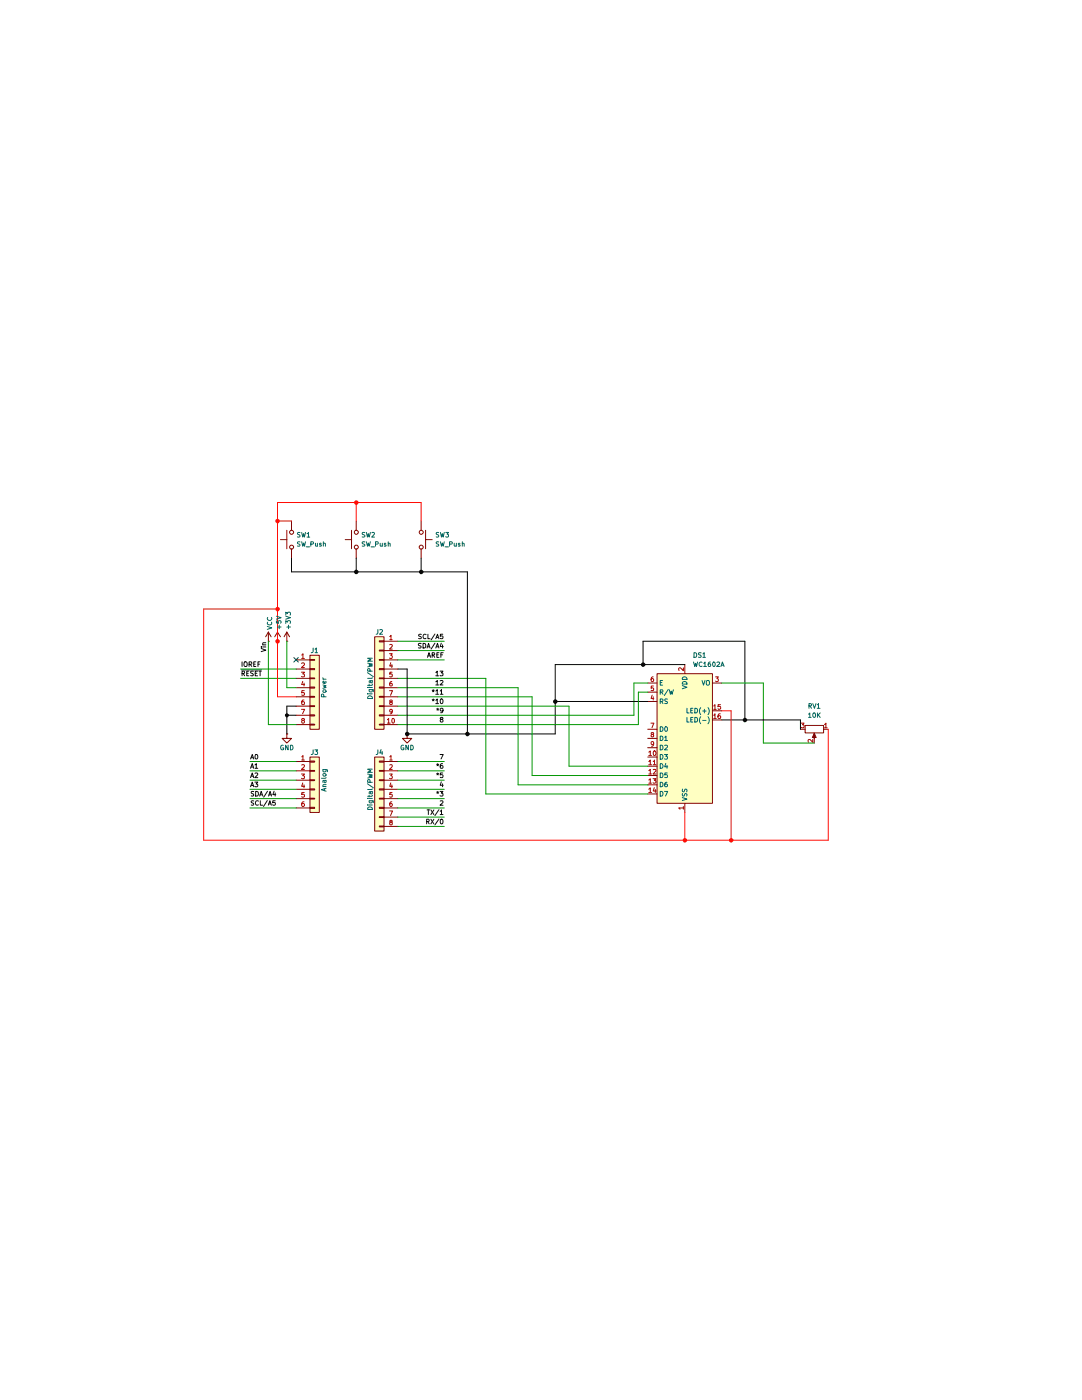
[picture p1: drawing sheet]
(kicad_sch
 (version 20260306)
 (generator "eeschema")
 (generator_version "10.0")
 (paper "A4")
 (title_block
  (title "ALU Project")
  (date "2026-08-10")
  (rev "v5.0")
  (company "Lillyana Seng"))
 (lib_symbols
  (symbol "Connector_Generic:Conn_01x06"
   (pin_names
    (offset 1.016) (hide yes)) (exclude_from_sim no) (in_bom yes) (on_board yes)
   (in_pos_files yes)
   (duplicate_pin_numbers_are_jumpers no)
   (property "Reference" "J" (at 0 7.62 0) (show_name no) (do_not_autoplace no) (effects (font (size 1.27 1.27))))
   (property "Value" "Conn_01x06" (at 0 -10.16 0) (show_name no) (do_not_autoplace no) (effects (font (size 1.27 1.27))))
   (property "Footprint" "" (at 0 0 0) (show_name no) (do_not_autoplace no) (hide yes) (effects (font (size 1.27 1.27))))
   (property "Datasheet" "" (at 0 0 0) (show_name no) (do_not_autoplace no) (hide yes) (effects (font (size 1.27 1.27))))
   (property "Description" "Generic connector, single row, 01x06, script generated (kicad-library-utils/schlib/autogen/connector/)" (at 0 0 0) (show_name no) (do_not_autoplace no) (hide yes) (effects (font (size 1.27 1.27))))
   (symbol "Conn_01x06_1_1"
    (rectangle (start -1.27 6.35) (end 1.27 -8.89) (stroke (width 0.254) (type default)) (fill (type background)))
    (rectangle (start -1.27 5.207) (end 0 4.953) (stroke (width 0.1524) (type default)) (fill (type none)))
    (rectangle (start -1.27 2.667) (end 0 2.413) (stroke (width 0.1524) (type default)) (fill (type none)))
    (rectangle (start -1.27 0.127) (end 0 -0.127) (stroke (width 0.1524) (type default)) (fill (type none)))
    (rectangle (start -1.27 -2.413) (end 0 -2.667) (stroke (width 0.1524) (type default)) (fill (type none)))
    (rectangle (start -1.27 -4.953) (end 0 -5.207) (stroke (width 0.1524) (type default)) (fill (type none)))
    (rectangle (start -1.27 -7.493) (end 0 -7.747) (stroke (width 0.1524) (type default)) (fill (type none)))
    (pin passive line (at -5.08 5.08 0) (length 3.81) (name "Pin_1" (effects (font (size 1.27 1.27)))) (number "1" (effects (font (size 1.27 1.27)))))
    (pin passive line (at -5.08 2.54 0) (length 3.81) (name "Pin_2" (effects (font (size 1.27 1.27)))) (number "2" (effects (font (size 1.27 1.27)))))
    (pin passive line (at -5.08 0 0) (length 3.81) (name "Pin_3" (effects (font (size 1.27 1.27)))) (number "3" (effects (font (size 1.27 1.27)))))
    (pin passive line (at -5.08 -2.54 0) (length 3.81) (name "Pin_4" (effects (font (size 1.27 1.27)))) (number "4" (effects (font (size 1.27 1.27)))))
    (pin passive line (at -5.08 -5.08 0) (length 3.81) (name "Pin_5" (effects (font (size 1.27 1.27)))) (number "5" (effects (font (size 1.27 1.27)))))
    (pin passive line (at -5.08 -7.62 0) (length 3.81) (name "Pin_6" (effects (font (size 1.27 1.27)))) (number "6" (effects (font (size 1.27 1.27))))))
   (embedded_fonts no))
  (symbol "Connector_Generic:Conn_01x08"
   (pin_names
    (offset 1.016) (hide yes)) (exclude_from_sim no) (in_bom yes) (on_board yes)
   (in_pos_files yes)
   (duplicate_pin_numbers_are_jumpers no)
   (property "Reference" "J" (at 0 10.16 0) (show_name no) (do_not_autoplace no) (effects (font (size 1.27 1.27))))
   (property "Value" "Conn_01x08" (at 0 -12.7 0) (show_name no) (do_not_autoplace no) (effects (font (size 1.27 1.27))))
   (property "Footprint" "" (at 0 0 0) (show_name no) (do_not_autoplace no) (hide yes) (effects (font (size 1.27 1.27))))
   (property "Datasheet" "" (at 0 0 0) (show_name no) (do_not_autoplace no) (hide yes) (effects (font (size 1.27 1.27))))
   (property "Description" "Generic connector, single row, 01x08, script generated (kicad-library-utils/schlib/autogen/connector/)" (at 0 0 0) (show_name no) (do_not_autoplace no) (hide yes) (effects (font (size 1.27 1.27))))
   (symbol "Conn_01x08_1_1"
    (rectangle (start -1.27 8.89) (end 1.27 -11.43) (stroke (width 0.254) (type default)) (fill (type background)))
    (rectangle (start -1.27 7.747) (end 0 7.493) (stroke (width 0.1524) (type default)) (fill (type none)))
    (rectangle (start -1.27 5.207) (end 0 4.953) (stroke (width 0.1524) (type default)) (fill (type none)))
    (rectangle (start -1.27 2.667) (end 0 2.413) (stroke (width 0.1524) (type default)) (fill (type none)))
    (rectangle (start -1.27 0.127) (end 0 -0.127) (stroke (width 0.1524) (type default)) (fill (type none)))
    (rectangle (start -1.27 -2.413) (end 0 -2.667) (stroke (width 0.1524) (type default)) (fill (type none)))
    (rectangle (start -1.27 -4.953) (end 0 -5.207) (stroke (width 0.1524) (type default)) (fill (type none)))
    (rectangle (start -1.27 -7.493) (end 0 -7.747) (stroke (width 0.1524) (type default)) (fill (type none)))
    (rectangle (start -1.27 -10.033) (end 0 -10.287) (stroke (width 0.1524) (type default)) (fill (type none)))
    (pin passive line (at -5.08 7.62 0) (length 3.81) (name "Pin_1" (effects (font (size 1.27 1.27)))) (number "1" (effects (font (size 1.27 1.27)))))
    (pin passive line (at -5.08 5.08 0) (length 3.81) (name "Pin_2" (effects (font (size 1.27 1.27)))) (number "2" (effects (font (size 1.27 1.27)))))
    (pin passive line (at -5.08 2.54 0) (length 3.81) (name "Pin_3" (effects (font (size 1.27 1.27)))) (number "3" (effects (font (size 1.27 1.27)))))
    (pin passive line (at -5.08 0 0) (length 3.81) (name "Pin_4" (effects (font (size 1.27 1.27)))) (number "4" (effects (font (size 1.27 1.27)))))
    (pin passive line (at -5.08 -2.54 0) (length 3.81) (name "Pin_5" (effects (font (size 1.27 1.27)))) (number "5" (effects (font (size 1.27 1.27)))))
    (pin passive line (at -5.08 -5.08 0) (length 3.81) (name "Pin_6" (effects (font (size 1.27 1.27)))) (number "6" (effects (font (size 1.27 1.27)))))
    (pin passive line (at -5.08 -7.62 0) (length 3.81) (name "Pin_7" (effects (font (size 1.27 1.27)))) (number "7" (effects (font (size 1.27 1.27)))))
    (pin passive line (at -5.08 -10.16 0) (length 3.81) (name "Pin_8" (effects (font (size 1.27 1.27)))) (number "8" (effects (font (size 1.27 1.27))))))
   (embedded_fonts no))
  (symbol "Connector_Generic:Conn_01x10"
   (pin_names
    (offset 1.016) (hide yes)) (exclude_from_sim no) (in_bom yes) (on_board yes)
   (in_pos_files yes)
   (duplicate_pin_numbers_are_jumpers no)
   (property "Reference" "J" (at 0 12.7 0) (show_name no) (do_not_autoplace no) (effects (font (size 1.27 1.27))))
   (property "Value" "Conn_01x10" (at 0 -15.24 0) (show_name no) (do_not_autoplace no) (effects (font (size 1.27 1.27))))
   (property "Footprint" "" (at 0 0 0) (show_name no) (do_not_autoplace no) (hide yes) (effects (font (size 1.27 1.27))))
   (property "Datasheet" "" (at 0 0 0) (show_name no) (do_not_autoplace no) (hide yes) (effects (font (size 1.27 1.27))))
   (property "Description" "Generic connector, single row, 01x10, script generated (kicad-library-utils/schlib/autogen/connector/)" (at 0 0 0) (show_name no) (do_not_autoplace no) (hide yes) (effects (font (size 1.27 1.27))))
   (symbol "Conn_01x10_1_1"
    (rectangle (start -1.27 11.43) (end 1.27 -13.97) (stroke (width 0.254) (type default)) (fill (type background)))
    (rectangle (start -1.27 10.287) (end 0 10.033) (stroke (width 0.1524) (type default)) (fill (type none)))
    (rectangle (start -1.27 7.747) (end 0 7.493) (stroke (width 0.1524) (type default)) (fill (type none)))
    (rectangle (start -1.27 5.207) (end 0 4.953) (stroke (width 0.1524) (type default)) (fill (type none)))
    (rectangle (start -1.27 2.667) (end 0 2.413) (stroke (width 0.1524) (type default)) (fill (type none)))
    (rectangle (start -1.27 0.127) (end 0 -0.127) (stroke (width 0.1524) (type default)) (fill (type none)))
    (rectangle (start -1.27 -2.413) (end 0 -2.667) (stroke (width 0.1524) (type default)) (fill (type none)))
    (rectangle (start -1.27 -4.953) (end 0 -5.207) (stroke (width 0.1524) (type default)) (fill (type none)))
    (rectangle (start -1.27 -7.493) (end 0 -7.747) (stroke (width 0.1524) (type default)) (fill (type none)))
    (rectangle (start -1.27 -10.033) (end 0 -10.287) (stroke (width 0.1524) (type default)) (fill (type none)))
    (rectangle (start -1.27 -12.573) (end 0 -12.827) (stroke (width 0.1524) (type default)) (fill (type none)))
    (pin passive line (at -5.08 10.16 0) (length 3.81) (name "Pin_1" (effects (font (size 1.27 1.27)))) (number "1" (effects (font (size 1.27 1.27)))))
    (pin passive line (at -5.08 7.62 0) (length 3.81) (name "Pin_2" (effects (font (size 1.27 1.27)))) (number "2" (effects (font (size 1.27 1.27)))))
    (pin passive line (at -5.08 5.08 0) (length 3.81) (name "Pin_3" (effects (font (size 1.27 1.27)))) (number "3" (effects (font (size 1.27 1.27)))))
    (pin passive line (at -5.08 2.54 0) (length 3.81) (name "Pin_4" (effects (font (size 1.27 1.27)))) (number "4" (effects (font (size 1.27 1.27)))))
    (pin passive line (at -5.08 0 0) (length 3.81) (name "Pin_5" (effects (font (size 1.27 1.27)))) (number "5" (effects (font (size 1.27 1.27)))))
    (pin passive line (at -5.08 -2.54 0) (length 3.81) (name "Pin_6" (effects (font (size 1.27 1.27)))) (number "6" (effects (font (size 1.27 1.27)))))
    (pin passive line (at -5.08 -5.08 0) (length 3.81) (name "Pin_7" (effects (font (size 1.27 1.27)))) (number "7" (effects (font (size 1.27 1.27)))))
    (pin passive line (at -5.08 -7.62 0) (length 3.81) (name "Pin_8" (effects (font (size 1.27 1.27)))) (number "8" (effects (font (size 1.27 1.27)))))
    (pin passive line (at -5.08 -10.16 0) (length 3.81) (name "Pin_9" (effects (font (size 1.27 1.27)))) (number "9" (effects (font (size 1.27 1.27)))))
    (pin passive line (at -5.08 -12.7 0) (length 3.81) (name "Pin_10" (effects (font (size 1.27 1.27)))) (number "10" (effects (font (size 1.27 1.27))))))
   (embedded_fonts no))
  (symbol "Device:R_Potentiometer"
   (pin_names
    (offset 1.016) (hide yes)) (exclude_from_sim no) (in_bom yes) (on_board yes)
   (in_pos_files yes)
   (duplicate_pin_numbers_are_jumpers no)
   (property "Reference" "RV" (at -4.445 0 90) (show_name no) (do_not_autoplace no) (effects (font (size 1.27 1.27))))
   (property "Value" "R_Potentiometer" (at -2.54 0 90) (show_name no) (do_not_autoplace no) (effects (font (size 1.27 1.27))))
   (property "Footprint" "" (at 0 0 0) (show_name no) (do_not_autoplace no) (hide yes) (effects (font (size 1.27 1.27))))
   (property "Datasheet" "" (at 0 0 0) (show_name no) (do_not_autoplace no) (hide yes) (effects (font (size 1.27 1.27))))
   (property "Description" "Potentiometer" (at 0 0 0) (show_name no) (do_not_autoplace no) (hide yes) (effects (font (size 1.27 1.27))))
   (property "Sim.Device" "R" (at 0 0 0) (show_name no) (do_not_autoplace no) (hide yes) (effects (font (size 1.27 1.27))))
   (property "Sim.Type" "POT" (at 0 0 0) (show_name no) (do_not_autoplace no) (hide yes) (effects (font (size 1.27 1.27))))
   (property "Sim.Pins" "1=r0 2=wiper 3=r1" (at 0 0 0) (show_name no) (do_not_autoplace no) (hide yes) (effects (font (size 1.27 1.27))))
   (symbol "R_Potentiometer_0_1"
    (rectangle (start 1.016 2.54) (end -1.016 -2.54) (stroke (width 0.254) (type default)) (fill (type none)))
    (polyline (pts (xy 1.143 0) (xy 2.286 0.508) (xy 2.286 -0.508) (xy 1.143 0)) (stroke (width 0) (type default)) (fill (type outline)))
    (polyline (pts (xy 2.54 0) (xy 1.524 0)) (stroke (width 0) (type default)) (fill (type none))))
   (symbol "R_Potentiometer_1_1"
    (pin passive line (at 0 3.81 270) (length 1.27) (name "1" (effects (font (size 1.27 1.27)))) (number "1" (effects (font (size 1.27 1.27)))))
    (pin passive line (at 3.81 0 180) (length 1.27) (name "2" (effects (font (size 1.27 1.27)))) (number "2" (effects (font (size 1.27 1.27)))))
    (pin passive line (at 0 -3.81 90) (length 1.27) (name "3" (effects (font (size 1.27 1.27)))) (number "3" (effects (font (size 1.27 1.27))))))
   (embedded_fonts no))
  (symbol "Display_Character:WC1602A" (exclude_from_sim no) (in_bom yes) (on_board yes)
   (in_pos_files yes)
   (duplicate_pin_numbers_are_jumpers no)
   (property "Reference" "DS" (at -5.842 19.05 0) (show_name no) (do_not_autoplace no) (effects (font (size 1.27 1.27))))
   (property "Value" "WC1602A" (at 5.334 19.05 0) (show_name no) (do_not_autoplace no) (effects (font (size 1.27 1.27))))
   (property "Footprint" "Display:WC1602A" (at 0 -22.86 0) (show_name no) (do_not_autoplace no) (hide yes) (effects (font (size 1.27 1.27)
    (italic yes))))
   (property "Datasheet" "http://www.wincomlcd.com/pdf/WC1602A-SFYLYHTC06.pdf" (at 17.78 0 0) (show_name no) (do_not_autoplace no) (hide yes) (effects (font (size 1.27 1.27))))
   (property "Description" "LCD 16x2 Alphanumeric , 8 bit parallel bus, 5V VDD" (at 0 0 0) (show_name no) (do_not_autoplace no) (hide yes) (effects (font (size 1.27 1.27))))
   (symbol "WC1602A_1_1"
    (rectangle (start -7.62 17.78) (end 7.62 -17.78) (stroke (width 0.254) (type default)) (fill (type background)))
    (pin power_in line (at 0 -20.32 90) (length 2.54) (name "VSS" (effects (font (size 1.27 1.27)))) (number "1" (effects (font (size 1.27 1.27)))))
    (pin power_in line (at 0 20.32 270) (length 2.54) (name "VDD" (effects (font (size 1.27 1.27)))) (number "2" (effects (font (size 1.27 1.27)))))
    (pin input line (at 10.16 15.24 180) (length 2.54) (name "VO" (effects (font (size 1.27 1.27)))) (number "3" (effects (font (size 1.27 1.27)))))
    (pin input line (at -10.16 10.16 0) (length 2.54) (name "RS" (effects (font (size 1.27 1.27)))) (number "4" (effects (font (size 1.27 1.27)))))
    (pin input line (at -10.16 12.7 0) (length 2.54) (name "R/W" (effects (font (size 1.27 1.27)))) (number "5" (effects (font (size 1.27 1.27)))))
    (pin input line (at -10.16 15.24 0) (length 2.54) (name "E" (effects (font (size 1.27 1.27)))) (number "6" (effects (font (size 1.27 1.27)))))
    (pin input line (at -10.16 2.54 0) (length 2.54) (name "D0" (effects (font (size 1.27 1.27)))) (number "7" (effects (font (size 1.27 1.27)))))
    (pin input line (at -10.16 0 0) (length 2.54) (name "D1" (effects (font (size 1.27 1.27)))) (number "8" (effects (font (size 1.27 1.27)))))
    (pin input line (at -10.16 -2.54 0) (length 2.54) (name "D2" (effects (font (size 1.27 1.27)))) (number "9" (effects (font (size 1.27 1.27)))))
    (pin input line (at -10.16 -5.08 0) (length 2.54) (name "D3" (effects (font (size 1.27 1.27)))) (number "10" (effects (font (size 1.27 1.27)))))
    (pin input line (at -10.16 -7.62 0) (length 2.54) (name "D4" (effects (font (size 1.27 1.27)))) (number "11" (effects (font (size 1.27 1.27)))))
    (pin input line (at -10.16 -10.16 0) (length 2.54) (name "D5" (effects (font (size 1.27 1.27)))) (number "12" (effects (font (size 1.27 1.27)))))
    (pin input line (at -10.16 -12.7 0) (length 2.54) (name "D6" (effects (font (size 1.27 1.27)))) (number "13" (effects (font (size 1.27 1.27)))))
    (pin input line (at -10.16 -15.24 0) (length 2.54) (name "D7" (effects (font (size 1.27 1.27)))) (number "14" (effects (font (size 1.27 1.27)))))
    (pin power_in line (at 10.16 7.62 180) (length 2.54) (name "LED(+)" (effects (font (size 1.27 1.27)))) (number "15" (effects (font (size 1.27 1.27)))))
    (pin power_in line (at 10.16 5.08 180) (length 2.54) (name "LED(-)" (effects (font (size 1.27 1.27)))) (number "16" (effects (font (size 1.27 1.27))))))
   (embedded_fonts no))
  (symbol "Switch:SW_Push"
   (pin_numbers (hide yes))
   (pin_names
    (offset 1.016) (hide yes)) (exclude_from_sim no) (in_bom yes) (on_board yes)
   (in_pos_files yes)
   (duplicate_pin_numbers_are_jumpers no)
   (property "Reference" "SW" (at 1.27 2.54 0) (show_name no) (do_not_autoplace no) (effects (font (size 1.27 1.27)) (justify left)))
   (property "Value" "SW_Push" (at 0 -1.524 0) (show_name no) (do_not_autoplace no) (effects (font (size 1.27 1.27))))
   (property "Footprint" "" (at 0 5.08 0) (show_name no) (do_not_autoplace no) (hide yes) (effects (font (size 1.27 1.27))))
   (property "Datasheet" "" (at 0 5.08 0) (show_name no) (do_not_autoplace no) (hide yes) (effects (font (size 1.27 1.27))))
   (property "Description" "Push button switch, generic, two pins" (at 0 0 0) (show_name no) (do_not_autoplace no) (hide yes) (effects (font (size 1.27 1.27))))
   (symbol "SW_Push_0_1"
    (circle (center -2.032 0) (radius 0.508) (stroke (width 0) (type default)) (fill (type none)))
    (polyline (pts (xy 0 1.27) (xy 0 3.048)) (stroke (width 0) (type default)) (fill (type none)))
    (circle (center 2.032 0) (radius 0.508) (stroke (width 0) (type default)) (fill (type none)))
    (polyline (pts (xy 2.54 1.27) (xy -2.54 1.27)) (stroke (width 0) (type default)) (fill (type none)))
    (pin passive line (at -5.08 0 0) (length 2.54) (name "1" (effects (font (size 1.27 1.27)))) (number "1" (effects (font (size 1.27 1.27)))))
    (pin passive line (at 5.08 0 180) (length 2.54) (name "2" (effects (font (size 1.27 1.27)))) (number "2" (effects (font (size 1.27 1.27))))))
   (embedded_fonts no))
  (symbol "power:+3V3"
   (power global)
   (pin_numbers (hide yes))
   (pin_names
    (offset 0) (hide yes)) (exclude_from_sim no) (in_bom yes) (on_board yes)
   (in_pos_files yes)
   (duplicate_pin_numbers_are_jumpers no)
   (property "Reference" "#PWR" (at 0 -3.81 0) (show_name no) (do_not_autoplace no) (hide yes) (effects (font (size 1.27 1.27))))
   (property "Value" "+3V3" (at 0 3.556 0) (show_name no) (do_not_autoplace no) (effects (font (size 1.27 1.27))))
   (property "Footprint" "" (at 0 0 0) (show_name no) (do_not_autoplace no) (hide yes) (effects (font (size 1.27 1.27))))
   (property "Datasheet" "" (at 0 0 0) (show_name no) (do_not_autoplace no) (hide yes) (effects (font (size 1.27 1.27))))
   (property "Description" "Power symbol creates a global label with name \"+3V3\"" (at 0 0 0) (show_name no) (do_not_autoplace no) (hide yes) (effects (font (size 1.27 1.27))))
   (symbol "+3V3_0_1"
    (polyline (pts (xy -0.762 1.27) (xy 0 2.54)) (stroke (width 0) (type default)) (fill (type none)))
    (polyline (pts (xy 0 2.54) (xy 0.762 1.27)) (stroke (width 0) (type default)) (fill (type none)))
    (polyline (pts (xy 0 0) (xy 0 2.54)) (stroke (width 0) (type default)) (fill (type none))))
   (symbol "+3V3_1_1"
    (pin power_in line (at 0 0 90) (length 0) (name "" (effects (font (size 1.27 1.27)))) (number "1" (effects (font (size 1.27 1.27))))))
   (embedded_fonts no))
  (symbol "power:+5V"
   (power global)
   (pin_numbers (hide yes))
   (pin_names
    (offset 0) (hide yes)) (exclude_from_sim no) (in_bom yes) (on_board yes)
   (in_pos_files yes)
   (duplicate_pin_numbers_are_jumpers no)
   (property "Reference" "#PWR" (at 0 -3.81 0) (show_name no) (do_not_autoplace no) (hide yes) (effects (font (size 1.27 1.27))))
   (property "Value" "+5V" (at 0 3.556 0) (show_name no) (do_not_autoplace no) (effects (font (size 1.27 1.27))))
   (property "Footprint" "" (at 0 0 0) (show_name no) (do_not_autoplace no) (hide yes) (effects (font (size 1.27 1.27))))
   (property "Datasheet" "" (at 0 0 0) (show_name no) (do_not_autoplace no) (hide yes) (effects (font (size 1.27 1.27))))
   (property "Description" "Power symbol creates a global label with name \"+5V\"" (at 0 0 0) (show_name no) (do_not_autoplace no) (hide yes) (effects (font (size 1.27 1.27))))
   (symbol "+5V_0_1"
    (polyline (pts (xy -0.762 1.27) (xy 0 2.54)) (stroke (width 0) (type default)) (fill (type none)))
    (polyline (pts (xy 0 2.54) (xy 0.762 1.27)) (stroke (width 0) (type default)) (fill (type none)))
    (polyline (pts (xy 0 0) (xy 0 2.54)) (stroke (width 0) (type default)) (fill (type none))))
   (symbol "+5V_1_1"
    (pin power_in line (at 0 0 90) (length 0) (name "" (effects (font (size 1.27 1.27)))) (number "1" (effects (font (size 1.27 1.27))))))
   (embedded_fonts no))
  (symbol "power:GND"
   (power global)
   (pin_numbers (hide yes))
   (pin_names
    (offset 0) (hide yes)) (exclude_from_sim no) (in_bom yes) (on_board yes)
   (in_pos_files yes)
   (duplicate_pin_numbers_are_jumpers no)
   (property "Reference" "#PWR" (at 0 -6.35 0) (show_name no) (do_not_autoplace no) (hide yes) (effects (font (size 1.27 1.27))))
   (property "Value" "GND" (at 0 -3.81 0) (show_name no) (do_not_autoplace no) (effects (font (size 1.27 1.27))))
   (property "Footprint" "" (at 0 0 0) (show_name no) (do_not_autoplace no) (hide yes) (effects (font (size 1.27 1.27))))
   (property "Datasheet" "" (at 0 0 0) (show_name no) (do_not_autoplace no) (hide yes) (effects (font (size 1.27 1.27))))
   (property "Description" "Power symbol creates a global label with name \"GND\" , ground" (at 0 0 0) (show_name no) (do_not_autoplace no) (hide yes) (effects (font (size 1.27 1.27))))
   (symbol "GND_0_1"
    (polyline (pts (xy 0 0) (xy 0 -1.27) (xy 1.27 -1.27) (xy 0 -2.54) (xy -1.27 -1.27) (xy 0 -1.27)) (stroke (width 0) (type default)) (fill (type none))))
   (symbol "GND_1_1"
    (pin power_in line (at 0 0 270) (length 0) (name "" (effects (font (size 1.27 1.27)))) (number "1" (effects (font (size 1.27 1.27))))))
   (embedded_fonts no))
  (symbol "power:VCC"
   (power global)
   (pin_numbers (hide yes))
   (pin_names
    (offset 0) (hide yes)) (exclude_from_sim no) (in_bom yes) (on_board yes)
   (in_pos_files yes)
   (duplicate_pin_numbers_are_jumpers no)
   (property "Reference" "#PWR" (at 0 -3.81 0) (show_name no) (do_not_autoplace no) (hide yes) (effects (font (size 1.27 1.27))))
   (property "Value" "VCC" (at 0 3.556 0) (show_name no) (do_not_autoplace no) (effects (font (size 1.27 1.27))))
   (property "Footprint" "" (at 0 0 0) (show_name no) (do_not_autoplace no) (hide yes) (effects (font (size 1.27 1.27))))
   (property "Datasheet" "" (at 0 0 0) (show_name no) (do_not_autoplace no) (hide yes) (effects (font (size 1.27 1.27))))
   (property "Description" "Power symbol creates a global label with name \"VCC\"" (at 0 0 0) (show_name no) (do_not_autoplace no) (hide yes) (effects (font (size 1.27 1.27))))
   (symbol "VCC_0_1"
    (polyline (pts (xy -0.762 1.27) (xy 0 2.54)) (stroke (width 0) (type default)) (fill (type none)))
    (polyline (pts (xy 0 2.54) (xy 0.762 1.27)) (stroke (width 0) (type default)) (fill (type none)))
    (polyline (pts (xy 0 0) (xy 0 2.54)) (stroke (width 0) (type default)) (fill (type none))))
   (symbol "VCC_1_1"
    (pin power_in line (at 0 0 90) (length 0) (name "" (effects (font (size 1.27 1.27)))) (number "1" (effects (font (size 1.27 1.27))))))
   (embedded_fonts no)))
 (junction
  (at 78.74 109.22)
  (diameter 1.016)
  (color 0 0 0 0))
 (junction
  (at 97.79 69.85)
  (diameter 0)
  (color 0 0 0 0))
 (junction
  (at 204.47 110.49)
  (diameter 0)
  (color 0 0 0 0))
 (junction
  (at 200.66 143.51)
  (diameter 0)
  (color 0 0 0 0))
 (junction
  (at 76.2 88.9)
  (diameter 0)
  (color 0 0 0 0))
 (junction
  (at 111.76 114.3)
  (diameter 0)
  (color 0 0 0 0))
 (junction
  (at 152.4 105.41)
  (diameter 0)
  (color 0 0 0 0))
 (junction
  (at 187.96 143.51)
  (diameter 0)
  (color 0 0 0 0))
 (junction
  (at 76.2 55.88)
  (diameter 0)
  (color 0 0 0 0))
 (junction
  (at 97.79 50.8)
  (diameter 0)
  (color 0 0 0 0))
 (junction
  (at 176.53 95.25)
  (diameter 0)
  (color 0 0 0 0))
 (junction
  (at 76.2 80.01)
  (diameter 0)
  (color 0 0 0 0))
 (junction
  (at 115.57 69.85)
  (diameter 0)
  (color 0 0 0 0))
 (junction
  (at 128.27 114.3)
  (diameter 0)
  (color 0 0 0 0))
 (no_connect
  (at 81.28 93.98))
 (wire
  (pts (xy 109.22 139.7) (xy 121.92 139.7))
  (stroke (width 0) (type solid)))
 (wire
  (pts (xy 177.8 125.73) (xy 146.05 125.73))
  (stroke (width 0) (type default)))
 (wire
  (pts (xy 227.33 113.03) (xy 227.33 143.51))
  (stroke (width 0) (type default)))
 (wire
  (pts (xy 109.22 106.68) (xy 156.21 106.68))
  (stroke (width 0) (type solid)))
 (wire
  (pts (xy 128.27 114.3) (xy 152.4 114.3))
  (stroke (width 0) (type solid)))
 (wire
  (pts (xy 209.55 100.33) (xy 198.12 100.33))
  (stroke (width 0) (type default)))
 (wire
  (pts (xy 198.12 110.49) (xy 204.47 110.49))
  (stroke (width 0) (type default)))
 (wire
  (pts (xy 109.22 88.9) (xy 121.92 88.9))
  (stroke (width 0) (type solid)))
 (wire
  (pts (xy 115.57 50.8) (xy 115.57 55.88))
  (stroke (width 0) (type solid)))
 (wire
  (pts (xy 152.4 95.25) (xy 176.53 95.25))
  (stroke (width 0) (type solid)))
 (wire
  (pts (xy 133.35 130.81) (xy 133.35 99.06))
  (stroke (width 0) (type default)))
 (wire
  (pts (xy 204.47 88.9) (xy 176.53 88.9))
  (stroke (width 0) (type default)))
 (wire
  (pts (xy 142.24 128.27) (xy 177.8 128.27))
  (stroke (width 0) (type solid)))
 (wire
  (pts (xy 78.74 106.68) (xy 78.74 109.22))
  (stroke (width 0) (type solid)))
 (wire
  (pts (xy 177.8 102.87) (xy 175.26 102.87))
  (stroke (width 0) (type default)))
 (wire
  (pts (xy 68.58 134.62) (xy 81.28 134.62))
  (stroke (width 0) (type solid)))
 (wire
  (pts (xy 152.4 95.25) (xy 152.4 105.41))
  (stroke (width 0) (type default)))
 (wire
  (pts (xy 227.33 143.51) (xy 200.66 143.51))
  (stroke (width 0) (type default)))
 (wire
  (pts (xy 97.79 50.8) (xy 97.79 55.88))
  (stroke (width 0) (type solid)))
 (wire
  (pts (xy 115.57 66.04) (xy 115.57 69.85))
  (stroke (width 0) (type default)))
 (wire
  (pts (xy 78.74 109.22) (xy 78.74 114.3))
  (stroke (width 0) (type solid)))
 (wire
  (pts (xy 78.74 101.6) (xy 81.28 101.6))
  (stroke (width 0) (type solid)))
 (wire
  (pts (xy 76.2 104.14) (xy 81.28 104.14))
  (stroke (width 0) (type solid)))
 (wire
  (pts (xy 97.79 66.04) (xy 97.79 69.85))
  (stroke (width 0) (type default)))
 (wire
  (pts (xy 198.12 107.95) (xy 200.66 107.95))
  (stroke (width 0) (type default)))
 (wire
  (pts (xy 176.53 95.25) (xy 187.96 95.25))
  (stroke (width 0) (type solid)))
 (wire
  (pts (xy 55.88 80.01) (xy 55.88 143.51))
  (stroke (width 0) (type solid)))
 (wire
  (pts (xy 109.22 99.06) (xy 133.35 99.06))
  (stroke (width 0) (type solid)))
 (wire
  (pts (xy 78.74 88.9) (xy 78.74 101.6))
  (stroke (width 0) (type solid)))
 (wire
  (pts (xy 109.22 121.92) (xy 121.92 121.92))
  (stroke (width 0) (type solid)))
 (wire
  (pts (xy 76.2 50.8) (xy 76.2 55.88))
  (stroke (width 0) (type solid)))
 (wire
  (pts (xy 81.28 121.92) (xy 68.58 121.92))
  (stroke (width 0) (type solid)))
 (wire
  (pts (xy 109.22 101.6) (xy 142.24 101.6))
  (stroke (width 0) (type solid)))
 (wire
  (pts (xy 80.01 69.85) (xy 97.79 69.85))
  (stroke (width 0) (type solid)))
 (wire
  (pts (xy 109.22 124.46) (xy 121.92 124.46))
  (stroke (width 0) (type solid)))
 (wire
  (pts (xy 173.99 109.22) (xy 173.99 100.33))
  (stroke (width 0) (type solid)))
 (wire
  (pts (xy 173.99 100.33) (xy 177.8 100.33))
  (stroke (width 0) (type solid)))
 (wire
  (pts (xy 109.22 109.22) (xy 173.99 109.22))
  (stroke (width 0) (type solid)))
 (wire
  (pts (xy 109.22 129.54) (xy 121.92 129.54))
  (stroke (width 0) (type solid)))
 (wire
  (pts (xy 76.2 50.8) (xy 97.79 50.8))
  (stroke (width 0) (type solid)))
 (wire
  (pts (xy 223.52 116.84) (xy 209.55 116.84))
  (stroke (width 0) (type default)))
 (wire
  (pts (xy 115.57 69.85) (xy 128.27 69.85))
  (stroke (width 0) (type solid)))
 (wire
  (pts (xy 66.04 96.52) (xy 81.28 96.52))
  (stroke (width 0) (type solid)))
 (wire
  (pts (xy 97.79 50.8) (xy 115.57 50.8))
  (stroke (width 0) (type solid)))
 (wire
  (pts (xy 146.05 125.73) (xy 146.05 104.14))
  (stroke (width 0) (type default)))
 (wire
  (pts (xy 111.76 96.52) (xy 111.76 114.3))
  (stroke (width 0) (type solid)))
 (wire
  (pts (xy 177.8 105.41) (xy 152.4 105.41))
  (stroke (width 0) (type default)))
 (wire
  (pts (xy 109.22 93.98) (xy 121.92 93.98))
  (stroke (width 0) (type solid)))
 (wire
  (pts (xy 76.2 55.88) (xy 76.2 80.01))
  (stroke (width 0) (type solid)))
 (wire
  (pts (xy 81.28 127) (xy 68.58 127))
  (stroke (width 0) (type solid)))
 (wire
  (pts (xy 76.2 80.01) (xy 76.2 88.9))
  (stroke (width 0) (type solid)))
 (wire
  (pts (xy 55.88 143.51) (xy 187.96 143.51))
  (stroke (width 0) (type solid)))
 (wire
  (pts (xy 66.04 99.06) (xy 81.28 99.06))
  (stroke (width 0) (type solid)))
 (wire
  (pts (xy 80.01 69.85) (xy 80.01 66.04))
  (stroke (width 0) (type solid)))
 (wire
  (pts (xy 76.2 80.01) (xy 55.88 80.01))
  (stroke (width 0) (type solid)))
 (wire
  (pts (xy 81.28 109.22) (xy 78.74 109.22))
  (stroke (width 0) (type solid)))
 (wire
  (pts (xy 219.71 110.49) (xy 204.47 110.49))
  (stroke (width 0) (type default)))
 (wire
  (pts (xy 209.55 116.84) (xy 209.55 100.33))
  (stroke (width 0) (type default)))
 (wire
  (pts (xy 152.4 105.41) (xy 152.4 114.3))
  (stroke (width 0) (type default)))
 (wire
  (pts (xy 175.26 102.87) (xy 175.26 111.76))
  (stroke (width 0) (type default)))
 (wire
  (pts (xy 81.28 111.76) (xy 73.66 111.76))
  (stroke (width 0) (type solid)))
 (wire
  (pts (xy 68.58 124.46) (xy 81.28 124.46))
  (stroke (width 0) (type solid)))
 (wire
  (pts (xy 204.47 110.49) (xy 204.47 88.9))
  (stroke (width 0) (type default)))
 (wire
  (pts (xy 177.8 130.81) (xy 133.35 130.81))
  (stroke (width 0) (type default)))
 (wire
  (pts (xy 128.27 114.3) (xy 128.27 69.85))
  (stroke (width 0) (type solid)))
 (wire
  (pts (xy 176.53 88.9) (xy 176.53 95.25))
  (stroke (width 0) (type default)))
 (wire
  (pts (xy 109.22 96.52) (xy 111.76 96.52))
  (stroke (width 0) (type solid)))
 (wire
  (pts (xy 142.24 101.6) (xy 142.24 128.27))
  (stroke (width 0) (type solid)))
 (wire
  (pts (xy 187.96 143.51) (xy 200.66 143.51))
  (stroke (width 0) (type solid)))
 (wire
  (pts (xy 81.28 106.68) (xy 78.74 106.68))
  (stroke (width 0) (type solid)))
 (wire
  (pts (xy 76.2 55.88) (xy 80.01 55.88))
  (stroke (width 0) (type solid)))
 (wire
  (pts (xy 156.21 106.68) (xy 156.21 123.19))
  (stroke (width 0) (type solid)))
 (wire
  (pts (xy 109.22 104.14) (xy 146.05 104.14))
  (stroke (width 0) (type solid)))
 (wire
  (pts (xy 156.21 123.19) (xy 177.8 123.19))
  (stroke (width 0) (type solid)))
 (wire
  (pts (xy 109.22 127) (xy 121.92 127))
  (stroke (width 0) (type solid)))
 (wire
  (pts (xy 76.2 88.9) (xy 76.2 104.14))
  (stroke (width 0) (type solid)))
 (wire
  (pts (xy 68.58 129.54) (xy 81.28 129.54))
  (stroke (width 0) (type solid)))
 (wire
  (pts (xy 200.66 107.95) (xy 200.66 143.51))
  (stroke (width 0) (type default)))
 (wire
  (pts (xy 111.76 114.3) (xy 128.27 114.3))
  (stroke (width 0) (type solid)))
 (wire
  (pts (xy 109.22 91.44) (xy 121.92 91.44))
  (stroke (width 0) (type solid)))
 (wire
  (pts (xy 109.22 134.62) (xy 121.92 134.62))
  (stroke (width 0) (type solid)))
 (wire
  (pts (xy 109.22 132.08) (xy 121.92 132.08))
  (stroke (width 0) (type solid)))
 (wire
  (pts (xy 97.79 69.85) (xy 115.57 69.85))
  (stroke (width 0) (type solid)))
 (wire
  (pts (xy 187.96 143.51) (xy 187.96 135.89))
  (stroke (width 0) (type solid)))
 (wire
  (pts (xy 109.22 137.16) (xy 121.92 137.16))
  (stroke (width 0) (type solid)))
 (wire
  (pts (xy 73.66 111.76) (xy 73.66 88.9))
  (stroke (width 0) (type solid)))
 (wire
  (pts (xy 219.71 113.03) (xy 219.71 110.49))
  (stroke (width 0) (type default)))
 (wire
  (pts (xy 81.28 132.08) (xy 68.58 132.08))
  (stroke (width 0) (type solid)))
 (wire
  (pts (xy 109.22 111.76) (xy 175.26 111.76))
  (stroke (width 0) (type solid)))
 (label "RX{slash}0"
  (at 121.92 139.7 180)
  (effects (font (size 1.27 1.27)) (justify right bottom)))
 (label "A2"
  (at 68.58 127 0)
  (effects (font (size 1.27 1.27)) (justify left bottom)))
 (label "4"
  (at 121.92 129.54 180)
  (effects (font (size 1.27 1.27)) (justify right bottom)))
 (label "2"
  (at 121.92 134.62 180)
  (effects (font (size 1.27 1.27)) (justify right bottom)))
 (label "A3"
  (at 68.58 129.54 0)
  (effects (font (size 1.27 1.27)) (justify left bottom)))
 (label "13"
  (at 121.92 99.06 180)
  (effects (font (size 1.27 1.27)) (justify right bottom)))
 (label "12"
  (at 121.92 101.6 180)
  (effects (font (size 1.27 1.27)) (justify right bottom)))
 (label "~{RESET}"
  (at 66.04 99.06 0)
  (effects (font (size 1.27 1.27)) (justify left bottom)))
 (label "*10"
  (at 121.92 106.68 180)
  (effects (font (size 1.27 1.27)) (justify right bottom)))
 (label "7"
  (at 121.92 121.92 180)
  (effects (font (size 1.27 1.27)) (justify right bottom)))
 (label "SDA{slash}A4"
  (at 121.92 91.44 180)
  (effects (font (size 1.27 1.27)) (justify right bottom)))
 (label "8"
  (at 121.92 111.76 180)
  (effects (font (size 1.27 1.27)) (justify right bottom)))
 (label "*11"
  (at 121.92 104.14 180)
  (effects (font (size 1.27 1.27)) (justify right bottom)))
 (label "*3"
  (at 121.92 132.08 180)
  (effects (font (size 1.27 1.27)) (justify right bottom)))
 (label "A1"
  (at 68.58 124.46 0)
  (effects (font (size 1.27 1.27)) (justify left bottom)))
 (label "TX{slash}1"
  (at 121.92 137.16 180)
  (effects (font (size 1.27 1.27)) (justify right bottom)))
 (label "A0"
  (at 68.58 121.92 0)
  (effects (font (size 1.27 1.27)) (justify left bottom)))
 (label "AREF"
  (at 121.92 93.98 180)
  (effects (font (size 1.27 1.27)) (justify right bottom)))
 (label "Vin"
  (at 73.66 88.9 270)
  (effects (font (size 1.27 1.27)) (justify right bottom)))
 (label "*6"
  (at 121.92 124.46 180)
  (effects (font (size 1.27 1.27)) (justify right bottom)))
 (label "SCL{slash}A5"
  (at 121.92 88.9 180)
  (effects (font (size 1.27 1.27)) (justify right bottom)))
 (label "*9"
  (at 121.92 109.22 180)
  (effects (font (size 1.27 1.27)) (justify right bottom)))
 (label "*5"
  (at 121.92 127 180)
  (effects (font (size 1.27 1.27)) (justify right bottom)))
 (label "IOREF"
  (at 66.04 96.52 0)
  (effects (font (size 1.27 1.27)) (justify left bottom)))
 (label "SDA{slash}A4"
  (at 68.58 132.08 0)
  (effects (font (size 1.27 1.27)) (justify left bottom)))
 (label "SCL{slash}A5"
  (at 68.58 134.62 0)
  (effects (font (size 1.27 1.27)) (justify left bottom)))
 (symbol
  (lib_id "Connector_Generic:Conn_01x08")
  (at 86.36 101.6 0)
  (unit 1)
  (body_style 1)
  (exclude_from_sim no)
  (in_bom yes)
  (on_board yes)
  (in_pos_files yes)
  (dnp no)
  (property "Reference" "J1" (at 86.36 91.44 0) (show_name no) (do_not_autoplace no) (effects (font (size 1.27 1.27))))
  (property "Value" "Power" (at 88.9 101.6 90) (show_name no) (do_not_autoplace no) (effects (font (size 1.27 1.27))))
  (property "Footprint" "Connector_PinSocket_2.54mm:PinSocket_1x08_P2.54mm_Vertical" (at 86.36 101.6 0) (hide yes) (show_name no) (do_not_autoplace no) (effects (font (size 1.27 1.27))))
  (property "Datasheet" "" (at 86.36 101.6 0) (show_name no) (do_not_autoplace no) (effects (font (size 1.27 1.27))))
  (property "Description" "Generic connector, single row, 01x08, script generated (kicad-library-utils/schlib/autogen/connector/)" (at 86.36 101.6 0) (hide yes) (show_name no) (do_not_autoplace no) (effects (font (size 1.27 1.27))))
  (pin "1")
  (pin "2")
  (pin "3")
  (pin "4")
  (pin "5")
  (pin "6")
  (pin "7")
  (pin "8"))
 (symbol
  (lib_id "power:+3V3")
  (at 78.74 88.9 0)
  (unit 1)
  (body_style 1)
  (exclude_from_sim no)
  (in_bom yes)
  (on_board yes)
  (in_pos_files yes)
  (dnp no)
  (property "Reference" "#PWR03" (at 78.74 92.71 0) (hide yes) (show_name no) (do_not_autoplace no) (effects (font (size 1.27 1.27))))
  (property "Value" "+3V3" (at 79.121 85.852 90) (show_name no) (do_not_autoplace no) (effects (font (size 1.27 1.27)) (justify left)))
  (property "Footprint" "" (at 78.74 88.9 0) (show_name no) (do_not_autoplace no) (effects (font (size 1.27 1.27))))
  (property "Datasheet" "" (at 78.74 88.9 0) (show_name no) (do_not_autoplace no) (effects (font (size 1.27 1.27))))
  (property "Description" "Power symbol creates a global label with name \"+3V3\"" (at 78.74 88.9 0) (hide yes) (show_name no) (do_not_autoplace no) (effects (font (size 1.27 1.27))))
  (pin "1"))
 (symbol
  (lib_id "power:+5V")
  (at 76.2 88.9 0)
  (unit 1)
  (body_style 1)
  (exclude_from_sim no)
  (in_bom yes)
  (on_board yes)
  (in_pos_files yes)
  (dnp no)
  (property "Reference" "#PWR02" (at 76.2 92.71 0) (hide yes) (show_name no) (do_not_autoplace no) (effects (font (size 1.27 1.27))))
  (property "Value" "+5V" (at 76.5556 85.852 90) (show_name no) (do_not_autoplace no) (effects (font (size 1.27 1.27)) (justify left)))
  (property "Footprint" "" (at 76.2 88.9 0) (show_name no) (do_not_autoplace no) (effects (font (size 1.27 1.27))))
  (property "Datasheet" "" (at 76.2 88.9 0) (show_name no) (do_not_autoplace no) (effects (font (size 1.27 1.27))))
  (property "Description" "Power symbol creates a global label with name \"+5V\"" (at 76.2 88.9 0) (hide yes) (show_name no) (do_not_autoplace no) (effects (font (size 1.27 1.27))))
  (pin "1"))
 (symbol
  (lib_id "power:GND")
  (at 78.74 114.3 0)
  (unit 1)
  (body_style 1)
  (exclude_from_sim no)
  (in_bom yes)
  (on_board yes)
  (in_pos_files yes)
  (dnp no)
  (property "Reference" "#PWR04" (at 78.74 120.65 0) (hide yes) (show_name no) (do_not_autoplace no) (effects (font (size 1.27 1.27))))
  (property "Value" "GND" (at 78.74 118.11 0) (show_name no) (do_not_autoplace no) (effects (font (size 1.27 1.27))))
  (property "Footprint" "" (at 78.74 114.3 0) (show_name no) (do_not_autoplace no) (effects (font (size 1.27 1.27))))
  (property "Datasheet" "" (at 78.74 114.3 0) (show_name no) (do_not_autoplace no) (effects (font (size 1.27 1.27))))
  (property "Description" "Power symbol creates a global label with name \"GND\" , ground" (at 78.74 114.3 0) (hide yes) (show_name no) (do_not_autoplace no) (effects (font (size 1.27 1.27))))
  (pin "1"))
 (symbol
  (lib_id "Connector_Generic:Conn_01x10")
  (at 104.14 99.06 0)
  (mirror y)
  (unit 1)
  (body_style 1)
  (exclude_from_sim no)
  (in_bom yes)
  (on_board yes)
  (in_pos_files yes)
  (dnp no)
  (property "Reference" "J2" (at 104.14 86.36 0) (show_name no) (do_not_autoplace no) (effects (font (size 1.27 1.27))))
  (property "Value" "Digital/PWM" (at 101.6 99.06 90) (show_name no) (do_not_autoplace no) (effects (font (size 1.27 1.27))))
  (property "Footprint" "Connector_PinSocket_2.54mm:PinSocket_1x10_P2.54mm_Vertical" (at 104.14 99.06 0) (hide yes) (show_name no) (do_not_autoplace no) (effects (font (size 1.27 1.27))))
  (property "Datasheet" "" (at 104.14 99.06 0) (show_name no) (do_not_autoplace no) (effects (font (size 1.27 1.27))))
  (property "Description" "Generic connector, single row, 01x10, script generated (kicad-library-utils/schlib/autogen/connector/)" (at 104.14 99.06 0) (hide yes) (show_name no) (do_not_autoplace no) (effects (font (size 1.27 1.27))))
  (pin "1")
  (pin "10")
  (pin "2")
  (pin "3")
  (pin "4")
  (pin "5")
  (pin "6")
  (pin "7")
  (pin "8")
  (pin "9"))
 (symbol
  (lib_id "power:GND")
  (at 111.76 114.3 0)
  (unit 1)
  (body_style 1)
  (exclude_from_sim no)
  (in_bom yes)
  (on_board yes)
  (in_pos_files yes)
  (dnp no)
  (property "Reference" "#PWR05" (at 111.76 120.65 0) (hide yes) (show_name no) (do_not_autoplace no) (effects (font (size 1.27 1.27))))
  (property "Value" "GND" (at 111.76 118.11 0) (show_name no) (do_not_autoplace no) (effects (font (size 1.27 1.27))))
  (property "Footprint" "" (at 111.76 114.3 0) (show_name no) (do_not_autoplace no) (effects (font (size 1.27 1.27))))
  (property "Datasheet" "" (at 111.76 114.3 0) (show_name no) (do_not_autoplace no) (effects (font (size 1.27 1.27))))
  (property "Description" "Power symbol creates a global label with name \"GND\" , ground" (at 111.76 114.3 0) (hide yes) (show_name no) (do_not_autoplace no) (effects (font (size 1.27 1.27))))
  (pin "1"))
 (symbol
  (lib_id "Connector_Generic:Conn_01x06")
  (at 86.36 127 0)
  (unit 1)
  (body_style 1)
  (exclude_from_sim no)
  (in_bom yes)
  (on_board yes)
  (in_pos_files yes)
  (dnp no)
  (property "Reference" "J3" (at 86.36 119.38 0) (show_name no) (do_not_autoplace no) (effects (font (size 1.27 1.27))))
  (property "Value" "Analog" (at 88.9 127 90) (show_name no) (do_not_autoplace no) (effects (font (size 1.27 1.27))))
  (property "Footprint" "Connector_PinSocket_2.54mm:PinSocket_1x06_P2.54mm_Vertical" (at 86.36 127 0) (hide yes) (show_name no) (do_not_autoplace no) (effects (font (size 1.27 1.27))))
  (property "Datasheet" "" (at 86.36 127 0) (hide yes) (show_name no) (do_not_autoplace no) (effects (font (size 1.27 1.27))))
  (property "Description" "Generic connector, single row, 01x06, script generated (kicad-library-utils/schlib/autogen/connector/)" (at 86.36 127 0) (hide yes) (show_name no) (do_not_autoplace no) (effects (font (size 1.27 1.27))))
  (pin "1")
  (pin "2")
  (pin "3")
  (pin "4")
  (pin "5")
  (pin "6"))
 (symbol
  (lib_id "Connector_Generic:Conn_01x08")
  (at 104.14 129.54 0)
  (mirror y)
  (unit 1)
  (body_style 1)
  (exclude_from_sim no)
  (in_bom yes)
  (on_board yes)
  (in_pos_files yes)
  (dnp no)
  (property "Reference" "J4" (at 104.14 119.38 0) (show_name no) (do_not_autoplace no) (effects (font (size 1.27 1.27))))
  (property "Value" "Digital/PWM" (at 101.6 129.54 90) (show_name no) (do_not_autoplace no) (effects (font (size 1.27 1.27))))
  (property "Footprint" "Connector_PinSocket_2.54mm:PinSocket_1x08_P2.54mm_Vertical" (at 104.14 129.54 0) (hide yes) (show_name no) (do_not_autoplace no) (effects (font (size 1.27 1.27))))
  (property "Datasheet" "" (at 104.14 129.54 0) (show_name no) (do_not_autoplace no) (effects (font (size 1.27 1.27))))
  (property "Description" "Generic connector, single row, 01x08, script generated (kicad-library-utils/schlib/autogen/connector/)" (at 104.14 129.54 0) (hide yes) (show_name no) (do_not_autoplace no) (effects (font (size 1.27 1.27))))
  (pin "1")
  (pin "2")
  (pin "3")
  (pin "4")
  (pin "5")
  (pin "6")
  (pin "7")
  (pin "8"))
 (symbol
  (lib_id "Switch:SW_Push")
  (at 97.79 60.96 90)
  (unit 1)
  (body_style 1)
  (exclude_from_sim no)
  (in_bom yes)
  (on_board yes)
  (in_pos_files yes)
  (dnp no)
  (fields_autoplaced yes)
  (property "Reference" "SW2" (at 99.06 59.6899 90) (show_name no) (do_not_autoplace no) (effects (font (size 1.27 1.27)) (justify right)))
  (property "Value" "SW_Push" (at 99.06 62.2299 90) (show_name no) (do_not_autoplace no) (effects (font (size 1.27 1.27)) (justify right)))
  (property "Footprint" "" (at 92.71 60.96 0) (hide yes) (show_name no) (do_not_autoplace no) (effects (font (size 1.27 1.27))))
  (property "Datasheet" "" (at 92.71 60.96 0) (hide yes) (show_name no) (do_not_autoplace no) (effects (font (size 1.27 1.27))))
  (property "Description" "Push button switch, generic, two pins" (at 97.79 60.96 0) (hide yes) (show_name no) (do_not_autoplace no) (effects (font (size 1.27 1.27))))
  (pin "2")
  (pin "1"))
 (symbol
  (lib_id "Display_Character:WC1602A")
  (at 187.96 115.57 0)
  (unit 1)
  (body_style 1)
  (exclude_from_sim no)
  (in_bom yes)
  (on_board yes)
  (in_pos_files yes)
  (dnp no)
  (fields_autoplaced yes)
  (property "Reference" "DS1" (at 190.1033 92.71 0) (show_name no) (do_not_autoplace no) (effects (font (size 1.27 1.27)) (justify left)))
  (property "Value" "WC1602A" (at 190.1033 95.25 0) (show_name no) (do_not_autoplace no) (effects (font (size 1.27 1.27)) (justify left)))
  (property "Footprint" "Display:WC1602A" (at 187.96 138.43 0) (hide yes) (show_name no) (do_not_autoplace no) (effects (font (size 1.27 1.27)
    (italic yes))))
  (property "Datasheet" "http://www.wincomlcd.com/pdf/WC1602A-SFYLYHTC06.pdf" (at 205.74 115.57 0) (hide yes) (show_name no) (do_not_autoplace no) (effects (font (size 1.27 1.27))))
  (property "Description" "LCD 16x2 Alphanumeric , 8 bit parallel bus, 5V VDD" (at 187.96 115.57 0) (hide yes) (show_name no) (do_not_autoplace no) (effects (font (size 1.27 1.27))))
  (pin "4")
  (pin "7")
  (pin "6")
  (pin "10")
  (pin "11")
  (pin "13")
  (pin "1")
  (pin "2")
  (pin "3")
  (pin "5")
  (pin "8")
  (pin "9")
  (pin "12")
  (pin "14")
  (pin "16")
  (pin "15"))
 (symbol
  (lib_id "Device:R_Potentiometer")
  (at 223.52 113.03 270)
  (unit 1)
  (body_style 1)
  (exclude_from_sim no)
  (in_bom yes)
  (on_board yes)
  (in_pos_files yes)
  (dnp no)
  (fields_autoplaced yes)
  (property "Reference" "RV1" (at 223.52 106.68 90) (show_name no) (do_not_autoplace no) (effects (font (size 1.27 1.27))))
  (property "Value" "10K" (at 223.52 109.22 90) (show_name no) (do_not_autoplace no) (effects (font (size 1.27 1.27))))
  (property "Footprint" "" (at 223.52 113.03 0) (hide yes) (show_name no) (do_not_autoplace no) (effects (font (size 1.27 1.27))))
  (property "Datasheet" "" (at 223.52 113.03 0) (hide yes) (show_name no) (do_not_autoplace no) (effects (font (size 1.27 1.27))))
  (property "Description" "Potentiometer" (at 223.52 113.03 0) (hide yes) (show_name no) (do_not_autoplace no) (effects (font (size 1.27 1.27))))
  (property "Sim.Device" "R" (at 223.52 113.03 0) (hide yes) (show_name no) (do_not_autoplace no) (effects (font (size 1.27 1.27))))
  (property "Sim.Type" "POT" (at 223.52 113.03 0) (hide yes) (show_name no) (do_not_autoplace no) (effects (font (size 1.27 1.27))))
  (property "Sim.Pins" "1=r0 2=wiper 3=r1" (at 223.52 113.03 0) (hide yes) (show_name no) (do_not_autoplace no) (effects (font (size 1.27 1.27))))
  (pin "1")
  (pin "2")
  (pin "3"))
 (symbol
  (lib_id "power:VCC")
  (at 73.66 88.9 0)
  (unit 1)
  (body_style 1)
  (exclude_from_sim no)
  (in_bom yes)
  (on_board yes)
  (in_pos_files yes)
  (dnp no)
  (property "Reference" "#PWR01" (at 73.66 92.71 0) (hide yes) (show_name no) (do_not_autoplace no) (effects (font (size 1.27 1.27))))
  (property "Value" "VCC" (at 74.041 85.852 90) (show_name no) (do_not_autoplace no) (effects (font (size 1.27 1.27)) (justify left)))
  (property "Footprint" "" (at 73.66 88.9 0) (hide yes) (show_name no) (do_not_autoplace no) (effects (font (size 1.27 1.27))))
  (property "Datasheet" "" (at 73.66 88.9 0) (hide yes) (show_name no) (do_not_autoplace no) (effects (font (size 1.27 1.27))))
  (property "Description" "Power symbol creates a global label with name \"VCC\"" (at 73.66 88.9 0) (hide yes) (show_name no) (do_not_autoplace no) (effects (font (size 1.27 1.27))))
  (pin "1"))
 (symbol
  (lib_id "Switch:SW_Push")
  (at 115.57 60.96 270)
  (unit 1)
  (body_style 1)
  (exclude_from_sim no)
  (in_bom yes)
  (on_board yes)
  (in_pos_files yes)
  (dnp no)
  (fields_autoplaced yes)
  (property "Reference" "SW3" (at 119.38 59.6899 90) (show_name no) (do_not_autoplace no) (effects (font (size 1.27 1.27)) (justify left)))
  (property "Value" "SW_Push" (at 119.38 62.2299 90) (show_name no) (do_not_autoplace no) (effects (font (size 1.27 1.27)) (justify left)))
  (property "Footprint" "" (at 120.65 60.96 0) (hide yes) (show_name no) (do_not_autoplace no) (effects (font (size 1.27 1.27))))
  (property "Datasheet" "" (at 120.65 60.96 0) (hide yes) (show_name no) (do_not_autoplace no) (effects (font (size 1.27 1.27))))
  (property "Description" "Push button switch, generic, two pins" (at 115.57 60.96 0) (hide yes) (show_name no) (do_not_autoplace no) (effects (font (size 1.27 1.27))))
  (pin "2")
  (pin "1"))
 (symbol
  (lib_id "Switch:SW_Push")
  (at 80.01 60.96 90)
  (unit 1)
  (body_style 1)
  (exclude_from_sim no)
  (in_bom yes)
  (on_board yes)
  (in_pos_files yes)
  (dnp no)
  (fields_autoplaced yes)
  (property "Reference" "SW1" (at 81.28 59.6899 90) (show_name no) (do_not_autoplace no) (effects (font (size 1.27 1.27)) (justify right)))
  (property "Value" "SW_Push" (at 81.28 62.2299 90) (show_name no) (do_not_autoplace no) (effects (font (size 1.27 1.27)) (justify right)))
  (property "Footprint" "" (at 74.93 60.96 0) (hide yes) (show_name no) (do_not_autoplace no) (effects (font (size 1.27 1.27))))
  (property "Datasheet" "" (at 74.93 60.96 0) (hide yes) (show_name no) (do_not_autoplace no) (effects (font (size 1.27 1.27))))
  (property "Description" "Push button switch, generic, two pins" (at 80.01 60.96 0) (hide yes) (show_name no) (do_not_autoplace no) (effects (font (size 1.27 1.27))))
  (pin "2")
  (pin "1"))
 (sheet_instances
  (path ""
   (page "1")))
 (embedded_fonts no))
